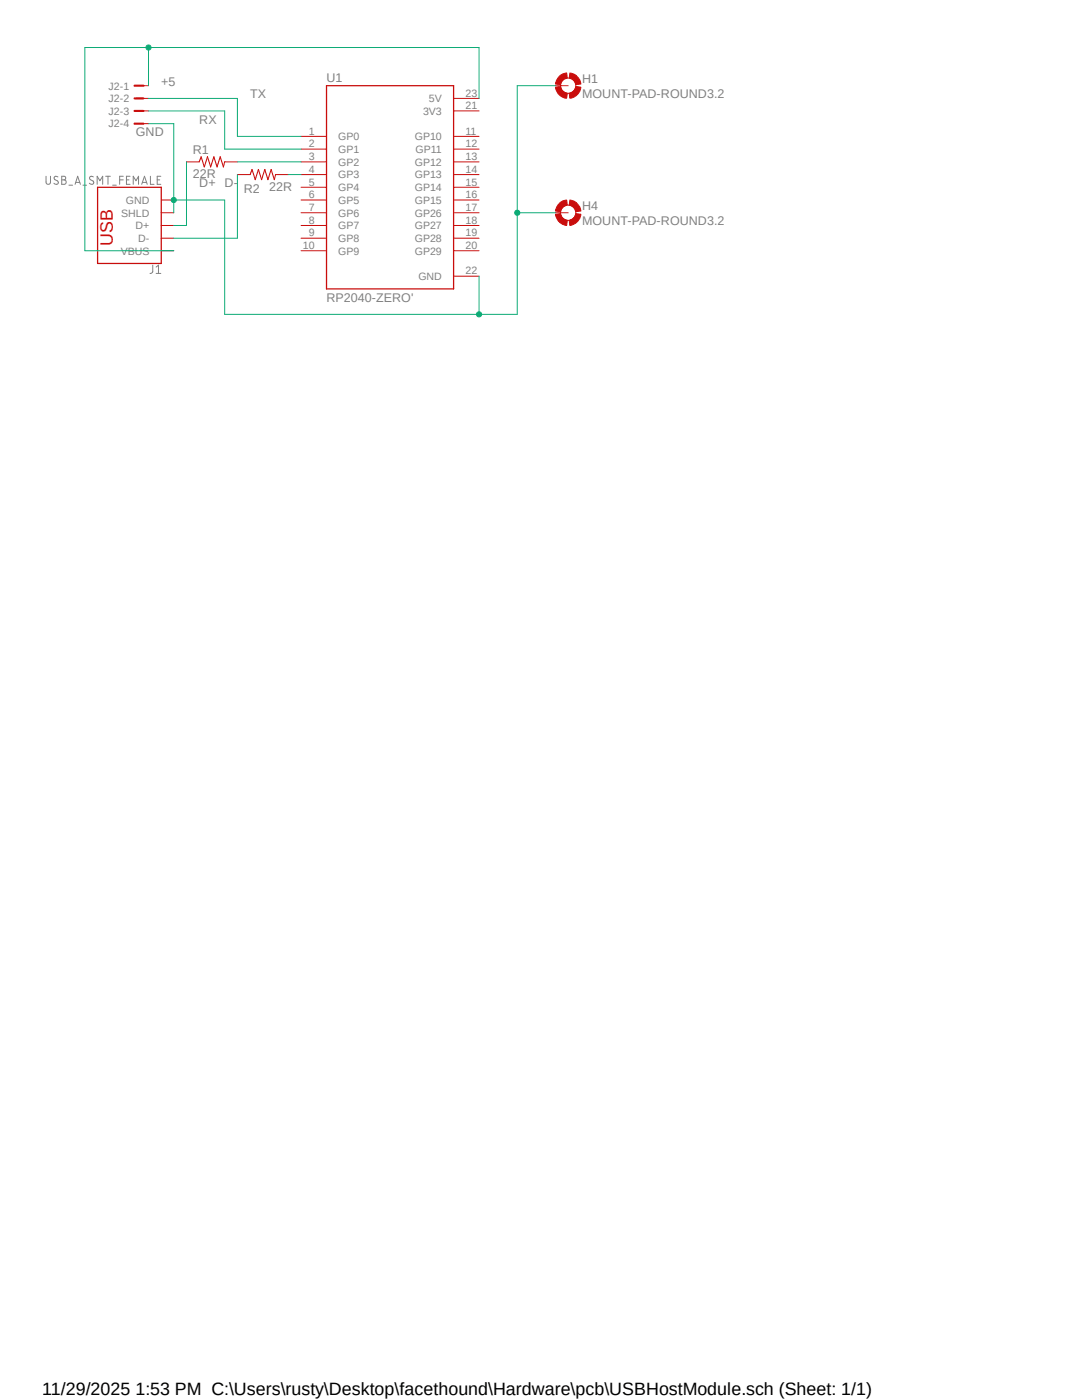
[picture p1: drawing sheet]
<?xml version="1.0" encoding="utf-8"?>
<!DOCTYPE eagle SYSTEM "eagle.dtd">
<!--
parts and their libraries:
SparkFun-Connectors: Licensing: Creative Commons ShareAlike 4.0 International - https://creativecommons.org/licenses/by-sa/4.0
-->
<eagle version="9.6.2">
<drawing>
<settings>
<setting alwaysvectorfont="no"/>
<setting verticaltext="up"/>
</settings>
<grid distance="0.1" unitdist="inch" unit="inch" style="lines" multiple="1" display="no" altdistance="0.01" altunitdist="inch" altunit="inch"/>
<schematic xreflabel="%F%N/%S.%C%R" xrefpart="/%S.%C%R">
<libraries>
<library name="RP2040-ZERO">
<symbols>
<symbol name="RP2040-ZERO">
<wire x1="12.7" y1="20.32" x2="12.7" y2="-20.32" width="0.254" layer="94"/>
<wire x1="12.7" y1="-20.32" x2="-12.7" y2="-20.32" width="0.254" layer="94"/>
<wire x1="-12.7" y1="-20.32" x2="-12.7" y2="20.32" width="0.254" layer="94"/>
<wire x1="-12.7" y1="20.32" x2="12.7" y2="20.32" width="0.254" layer="94"/>
<text x="-12.7" y="21.082" size="1.778" layer="95">&gt;NAME</text>
<text x="-12.7" y="-22.86" size="1.778" layer="96">&gt;VALUE</text>
<pin name="GP29" x="17.78" y="-12.7" length="middle" rot="R180"/>
<pin name="GP28" x="17.78" y="-10.16" length="middle" rot="R180"/>
<pin name="GP27" x="17.78" y="-7.62" length="middle" rot="R180"/>
<pin name="GP26" x="17.78" y="-5.08" length="middle" rot="R180"/>
<pin name="GP15" x="17.78" y="-2.54" length="middle" rot="R180"/>
<pin name="GP14" x="17.78" y="0" length="middle" rot="R180"/>
<pin name="GP13" x="17.78" y="2.54" length="middle" rot="R180"/>
<pin name="GP7" x="-17.78" y="-7.62" length="middle"/>
<pin name="GP6" x="-17.78" y="-5.08" length="middle"/>
<pin name="GP5" x="-17.78" y="-2.54" length="middle"/>
<pin name="GP4" x="-17.78" y="0" length="middle"/>
<pin name="3V3" x="17.78" y="15.24" length="middle" direction="pwr" rot="R180"/>
<pin name="GND" x="17.78" y="-17.78" length="middle" direction="pwr" rot="R180"/>
<pin name="5V" x="17.78" y="17.78" length="middle" direction="pwr" rot="R180"/>
<pin name="GP12" x="17.78" y="5.08" length="middle" rot="R180"/>
<pin name="GP11" x="17.78" y="7.62" length="middle" rot="R180"/>
<pin name="GP10" x="17.78" y="10.16" length="middle" rot="R180"/>
<pin name="GP9" x="-17.78" y="-12.7" length="middle"/>
<pin name="GP8" x="-17.78" y="-10.16" length="middle"/>
<pin name="GP3" x="-17.78" y="2.54" length="middle"/>
<pin name="GP2" x="-17.78" y="5.08" length="middle"/>
<pin name="GP1" x="-17.78" y="7.62" length="middle"/>
<pin name="GP0" x="-17.78" y="10.16" length="middle"/>
</symbol>
</symbols>
<devicesets>
<deviceset name="RP2040-ZERO" prefix="U">
<gates>
<gate name="G$1" symbol="RP2040-ZERO" x="0" y="0"/>
</gates>
<devices>
<device name="'" package="MODULE_RP2040-ZERO">
<connects>
<connect gate="G$1" pin="3V3" pad="21"/>
<connect gate="G$1" pin="5V" pad="23"/>
<connect gate="G$1" pin="GND" pad="22"/>
<connect gate="G$1" pin="GP0" pad="1"/>
<connect gate="G$1" pin="GP1" pad="2"/>
<connect gate="G$1" pin="GP10" pad="11"/>
<connect gate="G$1" pin="GP11" pad="12"/>
<connect gate="G$1" pin="GP12" pad="13"/>
<connect gate="G$1" pin="GP13" pad="14"/>
<connect gate="G$1" pin="GP14" pad="15"/>
<connect gate="G$1" pin="GP15" pad="16"/>
<connect gate="G$1" pin="GP2" pad="3"/>
<connect gate="G$1" pin="GP26" pad="17"/>
<connect gate="G$1" pin="GP27" pad="18"/>
<connect gate="G$1" pin="GP28" pad="19"/>
<connect gate="G$1" pin="GP29" pad="20"/>
<connect gate="G$1" pin="GP3" pad="4"/>
<connect gate="G$1" pin="GP4" pad="5"/>
<connect gate="G$1" pin="GP5" pad="6"/>
<connect gate="G$1" pin="GP6" pad="7"/>
<connect gate="G$1" pin="GP7" pad="8"/>
<connect gate="G$1" pin="GP8" pad="9"/>
<connect gate="G$1" pin="GP9" pad="10"/>
</connects>
<technologies>
<technology name="">
<attribute name="AVAILABILITY" value="Not in stock"/>
<attribute name="CHECK_PRICES" value="https://www.snapeda.com/parts/RP2040-ZERO/Waveshare+Electronics/view-part/?ref=eda"/>
<attribute name="DESCRIPTION" value="                                                      Low-Cost, High-Performance Pico-Like MCU Board Based On Raspberry Pi Microcontroller RP2040                                              "/>
<attribute name="MF" value="Waveshare Electronics"/>
<attribute name="MP" value="RP2040-ZERO"/>
<attribute name="PACKAGE" value="Package "/>
<attribute name="PRICE" value="None"/>
<attribute name="SNAPEDA_LINK" value="https://www.snapeda.com/parts/RP2040-ZERO/Waveshare+Electronics/view-part/?ref=snap"/>
</technology>
</technologies>
</device>
</devices>
</deviceset>
</devicesets>
</library>
<library name="SparkFun-Connectors">
<symbols>
<symbol name="USB">
<wire x1="7.62" y1="7.62" x2="-5.08" y2="7.62" width="0.254" layer="94"/>
<wire x1="-5.08" y1="7.62" x2="-5.08" y2="-7.62" width="0.254" layer="94"/>
<wire x1="-5.08" y1="-7.62" x2="7.62" y2="-7.62" width="0.254" layer="94"/>
<wire x1="7.62" y1="7.62" x2="7.62" y2="-7.62" width="0.254" layer="94"/>
<text x="7.112" y="-3.302" size="2.54" layer="94" rot="R90">USB</text>
<text x="-5.08" y="7.874" size="1.778" layer="95" font="vector">&gt;NAME</text>
<text x="-5.08" y="-9.906" size="1.778" layer="96" font="vector" rot="MR180" align="top-left">&gt;VALUE</text>
<pin name="D+" x="-7.62" y="0" visible="pin" length="short"/>
<pin name="D-" x="-7.62" y="2.54" visible="pin" length="short"/>
<pin name="VBUS" x="-7.62" y="5.08" visible="pin" length="short" direction="pwr"/>
<pin name="GND" x="-7.62" y="-5.08" visible="pin" length="short" direction="pwr"/>
<pin name="SHLD" x="-7.62" y="-2.54" visible="pin" length="short"/>
</symbol>
</symbols>
<devicesets>
<deviceset name="USB_A" prefix="J">
<gates>
<gate name="G$1" symbol="USB" x="2.54" y="0"/>
</gates>
<devices>
<device name="_PTH_MALE" package="USB-A-H">
<connects>
<connect gate="G$1" pin="D+" pad="D+"/>
<connect gate="G$1" pin="D-" pad="D-"/>
<connect gate="G$1" pin="GND" pad="GND"/>
<connect gate="G$1" pin="SHLD" pad="SHLD1 SHLD2"/>
<connect gate="G$1" pin="VBUS" pad="VBUS"/>
</connects>
<package3dinstances>
<package3dinstance package3d_urn="urn:adsk.eagle:package:38298/2"/>
</package3dinstances>
<technologies>
<technology name="">
<attribute name="PROD_ID" value="CONN-08367" constant="no"/>
<attribute name="SF_ID" value="PRT-00437" constant="no"/>
</technology>
</technologies>
</device>
<device name="_SMT_FEMALE_NS" package="USB-A-S-NOSILK-FEMALE">
<connects>
<connect gate="G$1" pin="D+" pad="D+"/>
<connect gate="G$1" pin="D-" pad="D-"/>
<connect gate="G$1" pin="GND" pad="GND"/>
<connect gate="G$1" pin="SHLD" pad="SHLD1 SHLD2"/>
<connect gate="G$1" pin="VBUS" pad="VBUS"/>
</connects>
<package3dinstances>
<package3dinstance package3d_urn="urn:adsk.eagle:package:38296/2"/>
</package3dinstances>
<technologies>
<technology name="">
<attribute name="PROD_ID" value="CONN-09520" constant="no"/>
<attribute name="SF_ID" value="PRT-09011" constant="no"/>
</technology>
</technologies>
</device>
<device name="_SMT_MALE" package="USB-A-SMT-MALE">
<connects>
<connect gate="G$1" pin="D+" pad="D+1"/>
<connect gate="G$1" pin="D-" pad="D-1"/>
<connect gate="G$1" pin="GND" pad="GND1"/>
<connect gate="G$1" pin="SHLD" pad="SHLD1 SHLD2"/>
<connect gate="G$1" pin="VBUS" pad="VBUS1"/>
</connects>
<package3dinstances>
<package3dinstance package3d_urn="urn:adsk.eagle:package:38305/2"/>
</package3dinstances>
<technologies>
<technology name="">
<attribute name="PROD_ID" value="CONN-11499" constant="no"/>
</technology>
</technologies>
</device>
<device name="_SMT_FEMALE" package="USB-A-S-SILK-FEMALE">
<connects>
<connect gate="G$1" pin="D+" pad="D+"/>
<connect gate="G$1" pin="D-" pad="D-"/>
<connect gate="G$1" pin="GND" pad="GND"/>
<connect gate="G$1" pin="SHLD" pad="SHLD1 SHLD2"/>
<connect gate="G$1" pin="VBUS" pad="VBUS"/>
</connects>
<package3dinstances>
<package3dinstance package3d_urn="urn:adsk.eagle:package:38297/2"/>
</package3dinstances>
<technologies>
<technology name="">
<attribute name="PROD_ID" value="CONN-09520" constant="no"/>
<attribute name="SF_ID" value="PRT-09011" constant="no"/>
</technology>
</technologies>
</device>
</devices>
</deviceset>
</devicesets>
</library>
<library name="adafruit">
<symbols>
<symbol name="R-US">
<wire x1="-2.54" y1="0" x2="-2.159" y2="1.016" width="0.2032" layer="94"/>
<wire x1="-2.159" y1="1.016" x2="-1.524" y2="-1.016" width="0.2032" layer="94"/>
<wire x1="-1.524" y1="-1.016" x2="-0.889" y2="1.016" width="0.2032" layer="94"/>
<wire x1="-0.889" y1="1.016" x2="-0.254" y2="-1.016" width="0.2032" layer="94"/>
<wire x1="-0.254" y1="-1.016" x2="0.381" y2="1.016" width="0.2032" layer="94"/>
<wire x1="0.381" y1="1.016" x2="1.016" y2="-1.016" width="0.2032" layer="94"/>
<wire x1="1.016" y1="-1.016" x2="1.651" y2="1.016" width="0.2032" layer="94"/>
<wire x1="1.651" y1="1.016" x2="2.286" y2="-1.016" width="0.2032" layer="94"/>
<wire x1="2.286" y1="-1.016" x2="2.54" y2="0" width="0.2032" layer="94"/>
<text x="-3.81" y="1.4986" size="1.778" layer="95">&gt;NAME</text>
<text x="-3.81" y="-3.302" size="1.778" layer="96">&gt;VALUE</text>
<pin name="2" x="5.08" y="0" visible="off" length="short" direction="pas" swaplevel="1" rot="R180"/>
<pin name="1" x="-5.08" y="0" visible="off" length="short" direction="pas" swaplevel="1"/>
</symbol>
</symbols>
<devicesets>
<deviceset name="R-US_" prefix="R" uservalue="yes">
<gates>
<gate name="G$1" symbol="R-US" x="0" y="0"/>
</gates>
<devices>
<device name="R0402" package="R0402">
<connects>
<connect gate="G$1" pin="1" pad="1"/>
<connect gate="G$1" pin="2" pad="2"/>
</connects>
<package3dinstances>
<package3dinstance package3d_urn="urn:adsk.eagle:package:6240564/1"/>
</package3dinstances>
<technologies>
<technology name=""/>
</technologies>
</device>
<device name="R0603" package="R0603">
<connects>
<connect gate="G$1" pin="1" pad="1"/>
<connect gate="G$1" pin="2" pad="2"/>
</connects>
<package3dinstances>
<package3dinstance package3d_urn="urn:adsk.eagle:package:6240565/1"/>
</package3dinstances>
<technologies>
<technology name=""/>
</technologies>
</device>
<device name="R0805" package="R0805">
<connects>
<connect gate="G$1" pin="1" pad="1"/>
<connect gate="G$1" pin="2" pad="2"/>
</connects>
<package3dinstances>
<package3dinstance package3d_urn="urn:adsk.eagle:package:6240566/1"/>
</package3dinstances>
<technologies>
<technology name=""/>
</technologies>
</device>
<device name="R0805W" package="R0805W">
<connects>
<connect gate="G$1" pin="1" pad="1"/>
<connect gate="G$1" pin="2" pad="2"/>
</connects>
<package3dinstances>
<package3dinstance package3d_urn="urn:adsk.eagle:package:6240567/1"/>
</package3dinstances>
<technologies>
<technology name=""/>
</technologies>
</device>
<device name="R1005" package="R1005">
<connects>
<connect gate="G$1" pin="1" pad="1"/>
<connect gate="G$1" pin="2" pad="2"/>
</connects>
<package3dinstances>
<package3dinstance package3d_urn="urn:adsk.eagle:package:6240568/1"/>
</package3dinstances>
<technologies>
<technology name=""/>
</technologies>
</device>
<device name="R1206" package="R1206">
<connects>
<connect gate="G$1" pin="1" pad="1"/>
<connect gate="G$1" pin="2" pad="2"/>
</connects>
<package3dinstances>
<package3dinstance package3d_urn="urn:adsk.eagle:package:6240569/1"/>
</package3dinstances>
<technologies>
<technology name=""/>
</technologies>
</device>
<device name="R1206W" package="R1206W">
<connects>
<connect gate="G$1" pin="1" pad="1"/>
<connect gate="G$1" pin="2" pad="2"/>
</connects>
<package3dinstances>
<package3dinstance package3d_urn="urn:adsk.eagle:package:6240570/1"/>
</package3dinstances>
<technologies>
<technology name=""/>
</technologies>
</device>
<device name="R1210" package="R1210">
<connects>
<connect gate="G$1" pin="1" pad="1"/>
<connect gate="G$1" pin="2" pad="2"/>
</connects>
<package3dinstances>
<package3dinstance package3d_urn="urn:adsk.eagle:package:6240571/1"/>
</package3dinstances>
<technologies>
<technology name=""/>
</technologies>
</device>
<device name="R1210W" package="R1210W">
<connects>
<connect gate="G$1" pin="1" pad="1"/>
<connect gate="G$1" pin="2" pad="2"/>
</connects>
<package3dinstances>
<package3dinstance package3d_urn="urn:adsk.eagle:package:6240572/1"/>
</package3dinstances>
<technologies>
<technology name=""/>
</technologies>
</device>
<device name="R2010" package="R2010">
<connects>
<connect gate="G$1" pin="1" pad="1"/>
<connect gate="G$1" pin="2" pad="2"/>
</connects>
<package3dinstances>
<package3dinstance package3d_urn="urn:adsk.eagle:package:6240573/1"/>
</package3dinstances>
<technologies>
<technology name=""/>
</technologies>
</device>
<device name="R2010W" package="R2010W">
<connects>
<connect gate="G$1" pin="1" pad="1"/>
<connect gate="G$1" pin="2" pad="2"/>
</connects>
<package3dinstances>
<package3dinstance package3d_urn="urn:adsk.eagle:package:6240574/1"/>
</package3dinstances>
<technologies>
<technology name=""/>
</technologies>
</device>
<device name="R2012" package="R2012">
<connects>
<connect gate="G$1" pin="1" pad="1"/>
<connect gate="G$1" pin="2" pad="2"/>
</connects>
<package3dinstances>
<package3dinstance package3d_urn="urn:adsk.eagle:package:6240575/1"/>
</package3dinstances>
<technologies>
<technology name=""/>
</technologies>
</device>
<device name="R2012W" package="R2012W">
<connects>
<connect gate="G$1" pin="1" pad="1"/>
<connect gate="G$1" pin="2" pad="2"/>
</connects>
<package3dinstances>
<package3dinstance package3d_urn="urn:adsk.eagle:package:6240576/1"/>
</package3dinstances>
<technologies>
<technology name=""/>
</technologies>
</device>
<device name="R2512" package="R2512">
<connects>
<connect gate="G$1" pin="1" pad="1"/>
<connect gate="G$1" pin="2" pad="2"/>
</connects>
<package3dinstances>
<package3dinstance package3d_urn="urn:adsk.eagle:package:6240577/1"/>
</package3dinstances>
<technologies>
<technology name=""/>
</technologies>
</device>
<device name="R2512W" package="R2512W">
<connects>
<connect gate="G$1" pin="1" pad="1"/>
<connect gate="G$1" pin="2" pad="2"/>
</connects>
<package3dinstances>
<package3dinstance package3d_urn="urn:adsk.eagle:package:6240578/1"/>
</package3dinstances>
<technologies>
<technology name=""/>
</technologies>
</device>
<device name="R3216" package="R3216">
<connects>
<connect gate="G$1" pin="1" pad="1"/>
<connect gate="G$1" pin="2" pad="2"/>
</connects>
<package3dinstances>
<package3dinstance package3d_urn="urn:adsk.eagle:package:6240579/1"/>
</package3dinstances>
<technologies>
<technology name=""/>
</technologies>
</device>
<device name="R3216W" package="R3216W">
<connects>
<connect gate="G$1" pin="1" pad="1"/>
<connect gate="G$1" pin="2" pad="2"/>
</connects>
<package3dinstances>
<package3dinstance package3d_urn="urn:adsk.eagle:package:6240580/1"/>
</package3dinstances>
<technologies>
<technology name=""/>
</technologies>
</device>
<device name="R3225" package="R3225">
<connects>
<connect gate="G$1" pin="1" pad="1"/>
<connect gate="G$1" pin="2" pad="2"/>
</connects>
<package3dinstances>
<package3dinstance package3d_urn="urn:adsk.eagle:package:6240581/1"/>
</package3dinstances>
<technologies>
<technology name=""/>
</technologies>
</device>
<device name="R3225W" package="R3225W">
<connects>
<connect gate="G$1" pin="1" pad="1"/>
<connect gate="G$1" pin="2" pad="2"/>
</connects>
<package3dinstances>
<package3dinstance package3d_urn="urn:adsk.eagle:package:6240582/1"/>
</package3dinstances>
<technologies>
<technology name=""/>
</technologies>
</device>
<device name="R5025" package="R5025">
<connects>
<connect gate="G$1" pin="1" pad="1"/>
<connect gate="G$1" pin="2" pad="2"/>
</connects>
<package3dinstances>
<package3dinstance package3d_urn="urn:adsk.eagle:package:6240583/1"/>
</package3dinstances>
<technologies>
<technology name=""/>
</technologies>
</device>
<device name="R5025W" package="R5025W">
<connects>
<connect gate="G$1" pin="1" pad="1"/>
<connect gate="G$1" pin="2" pad="2"/>
</connects>
<package3dinstances>
<package3dinstance package3d_urn="urn:adsk.eagle:package:6240584/1"/>
</package3dinstances>
<technologies>
<technology name=""/>
</technologies>
</device>
<device name="R6332" package="R6332">
<connects>
<connect gate="G$1" pin="1" pad="1"/>
<connect gate="G$1" pin="2" pad="2"/>
</connects>
<package3dinstances>
<package3dinstance package3d_urn="urn:adsk.eagle:package:6240585/1"/>
</package3dinstances>
<technologies>
<technology name=""/>
</technologies>
</device>
<device name="R6332W" package="R6332W">
<connects>
<connect gate="G$1" pin="1" pad="1"/>
<connect gate="G$1" pin="2" pad="2"/>
</connects>
<package3dinstances>
<package3dinstance package3d_urn="urn:adsk.eagle:package:6240586/1"/>
</package3dinstances>
<technologies>
<technology name=""/>
</technologies>
</device>
<device name="M0805" package="M0805">
<connects>
<connect gate="G$1" pin="1" pad="1"/>
<connect gate="G$1" pin="2" pad="2"/>
</connects>
<package3dinstances>
<package3dinstance package3d_urn="urn:adsk.eagle:package:6240587/1"/>
</package3dinstances>
<technologies>
<technology name=""/>
</technologies>
</device>
<device name="M1206" package="M1206">
<connects>
<connect gate="G$1" pin="1" pad="1"/>
<connect gate="G$1" pin="2" pad="2"/>
</connects>
<package3dinstances>
<package3dinstance package3d_urn="urn:adsk.eagle:package:6240588/1"/>
</package3dinstances>
<technologies>
<technology name=""/>
</technologies>
</device>
<device name="M1406" package="M1406">
<connects>
<connect gate="G$1" pin="1" pad="1"/>
<connect gate="G$1" pin="2" pad="2"/>
</connects>
<package3dinstances>
<package3dinstance package3d_urn="urn:adsk.eagle:package:6240589/1"/>
</package3dinstances>
<technologies>
<technology name=""/>
</technologies>
</device>
<device name="M2012" package="M2012">
<connects>
<connect gate="G$1" pin="1" pad="1"/>
<connect gate="G$1" pin="2" pad="2"/>
</connects>
<package3dinstances>
<package3dinstance package3d_urn="urn:adsk.eagle:package:6240590/1"/>
</package3dinstances>
<technologies>
<technology name=""/>
</technologies>
</device>
<device name="M2309" package="M2309">
<connects>
<connect gate="G$1" pin="1" pad="1"/>
<connect gate="G$1" pin="2" pad="2"/>
</connects>
<package3dinstances>
<package3dinstance package3d_urn="urn:adsk.eagle:package:6240591/1"/>
</package3dinstances>
<technologies>
<technology name=""/>
</technologies>
</device>
<device name="M3216" package="M3216">
<connects>
<connect gate="G$1" pin="1" pad="1"/>
<connect gate="G$1" pin="2" pad="2"/>
</connects>
<package3dinstances>
<package3dinstance package3d_urn="urn:adsk.eagle:package:6240592/1"/>
</package3dinstances>
<technologies>
<technology name=""/>
</technologies>
</device>
<device name="M3516" package="M3516">
<connects>
<connect gate="G$1" pin="1" pad="1"/>
<connect gate="G$1" pin="2" pad="2"/>
</connects>
<package3dinstances>
<package3dinstance package3d_urn="urn:adsk.eagle:package:6240593/1"/>
</package3dinstances>
<technologies>
<technology name=""/>
</technologies>
</device>
<device name="M5923" package="M5923">
<connects>
<connect gate="G$1" pin="1" pad="1"/>
<connect gate="G$1" pin="2" pad="2"/>
</connects>
<package3dinstances>
<package3dinstance package3d_urn="urn:adsk.eagle:package:6240594/1"/>
</package3dinstances>
<technologies>
<technology name=""/>
</technologies>
</device>
<device name="0204/5" package="0204/5">
<connects>
<connect gate="G$1" pin="1" pad="1"/>
<connect gate="G$1" pin="2" pad="2"/>
</connects>
<package3dinstances>
<package3dinstance package3d_urn="urn:adsk.eagle:package:6240595/1"/>
</package3dinstances>
<technologies>
<technology name=""/>
</technologies>
</device>
<device name="0204/7" package="0204/7">
<connects>
<connect gate="G$1" pin="1" pad="1"/>
<connect gate="G$1" pin="2" pad="2"/>
</connects>
<package3dinstances>
<package3dinstance package3d_urn="urn:adsk.eagle:package:6240596/1"/>
</package3dinstances>
<technologies>
<technology name=""/>
</technologies>
</device>
<device name="0207/10" package="0207/10">
<connects>
<connect gate="G$1" pin="1" pad="1"/>
<connect gate="G$1" pin="2" pad="2"/>
</connects>
<package3dinstances>
<package3dinstance package3d_urn="urn:adsk.eagle:package:6240597/1"/>
</package3dinstances>
<technologies>
<technology name=""/>
</technologies>
</device>
<device name="0207/12" package="0207/12">
<connects>
<connect gate="G$1" pin="1" pad="1"/>
<connect gate="G$1" pin="2" pad="2"/>
</connects>
<package3dinstances>
<package3dinstance package3d_urn="urn:adsk.eagle:package:6240598/1"/>
</package3dinstances>
<technologies>
<technology name=""/>
</technologies>
</device>
<device name="0207/15" package="0207/15">
<connects>
<connect gate="G$1" pin="1" pad="1"/>
<connect gate="G$1" pin="2" pad="2"/>
</connects>
<package3dinstances>
<package3dinstance package3d_urn="urn:adsk.eagle:package:6240599/1"/>
</package3dinstances>
<technologies>
<technology name=""/>
</technologies>
</device>
<device name="0207/2V" package="0207/2V">
<connects>
<connect gate="G$1" pin="1" pad="1"/>
<connect gate="G$1" pin="2" pad="2"/>
</connects>
<package3dinstances>
<package3dinstance package3d_urn="urn:adsk.eagle:package:6240600/1"/>
</package3dinstances>
<technologies>
<technology name=""/>
</technologies>
</device>
<device name="0207/5V" package="0207/5V">
<connects>
<connect gate="G$1" pin="1" pad="1"/>
<connect gate="G$1" pin="2" pad="2"/>
</connects>
<package3dinstances>
<package3dinstance package3d_urn="urn:adsk.eagle:package:6240601/1"/>
</package3dinstances>
<technologies>
<technology name=""/>
</technologies>
</device>
<device name="0207/7" package="0207/7">
<connects>
<connect gate="G$1" pin="1" pad="1"/>
<connect gate="G$1" pin="2" pad="2"/>
</connects>
<package3dinstances>
<package3dinstance package3d_urn="urn:adsk.eagle:package:6240602/1"/>
</package3dinstances>
<technologies>
<technology name=""/>
</technologies>
</device>
<device name="0309/10" package="0309/10">
<connects>
<connect gate="G$1" pin="1" pad="1"/>
<connect gate="G$1" pin="2" pad="2"/>
</connects>
<package3dinstances>
<package3dinstance package3d_urn="urn:adsk.eagle:package:6240603/1"/>
</package3dinstances>
<technologies>
<technology name=""/>
</technologies>
</device>
<device name="0309/12" package="0309/12">
<connects>
<connect gate="G$1" pin="1" pad="1"/>
<connect gate="G$1" pin="2" pad="2"/>
</connects>
<package3dinstances>
<package3dinstance package3d_urn="urn:adsk.eagle:package:6240604/1"/>
</package3dinstances>
<technologies>
<technology name=""/>
</technologies>
</device>
<device name="0411/12" package="0411/12">
<connects>
<connect gate="G$1" pin="1" pad="1"/>
<connect gate="G$1" pin="2" pad="2"/>
</connects>
<package3dinstances>
<package3dinstance package3d_urn="urn:adsk.eagle:package:6240605/1"/>
</package3dinstances>
<technologies>
<technology name=""/>
</technologies>
</device>
<device name="0411/15" package="0411/15">
<connects>
<connect gate="G$1" pin="1" pad="1"/>
<connect gate="G$1" pin="2" pad="2"/>
</connects>
<package3dinstances>
<package3dinstance package3d_urn="urn:adsk.eagle:package:6240606/1"/>
</package3dinstances>
<technologies>
<technology name=""/>
</technologies>
</device>
<device name="0411/3V" package="0411V">
<connects>
<connect gate="G$1" pin="1" pad="1"/>
<connect gate="G$1" pin="2" pad="2"/>
</connects>
<package3dinstances>
<package3dinstance package3d_urn="urn:adsk.eagle:package:6240607/1"/>
</package3dinstances>
<technologies>
<technology name=""/>
</technologies>
</device>
<device name="0414/15" package="0414/15">
<connects>
<connect gate="G$1" pin="1" pad="1"/>
<connect gate="G$1" pin="2" pad="2"/>
</connects>
<package3dinstances>
<package3dinstance package3d_urn="urn:adsk.eagle:package:6240608/1"/>
</package3dinstances>
<technologies>
<technology name=""/>
</technologies>
</device>
<device name="0414/5V" package="0414V">
<connects>
<connect gate="G$1" pin="1" pad="1"/>
<connect gate="G$1" pin="2" pad="2"/>
</connects>
<package3dinstances>
<package3dinstance package3d_urn="urn:adsk.eagle:package:6240609/1"/>
</package3dinstances>
<technologies>
<technology name=""/>
</technologies>
</device>
<device name="0617/17" package="0617/17">
<connects>
<connect gate="G$1" pin="1" pad="1"/>
<connect gate="G$1" pin="2" pad="2"/>
</connects>
<package3dinstances>
<package3dinstance package3d_urn="urn:adsk.eagle:package:6240610/1"/>
</package3dinstances>
<technologies>
<technology name=""/>
</technologies>
</device>
<device name="0617/22" package="0617/22">
<connects>
<connect gate="G$1" pin="1" pad="1"/>
<connect gate="G$1" pin="2" pad="2"/>
</connects>
<package3dinstances>
<package3dinstance package3d_urn="urn:adsk.eagle:package:6240611/1"/>
</package3dinstances>
<technologies>
<technology name=""/>
</technologies>
</device>
<device name="0617/5V" package="0617V">
<connects>
<connect gate="G$1" pin="1" pad="1"/>
<connect gate="G$1" pin="2" pad="2"/>
</connects>
<package3dinstances>
<package3dinstance package3d_urn="urn:adsk.eagle:package:6240612/1"/>
</package3dinstances>
<technologies>
<technology name=""/>
</technologies>
</device>
<device name="0922/22" package="0922/22">
<connects>
<connect gate="G$1" pin="1" pad="1"/>
<connect gate="G$1" pin="2" pad="2"/>
</connects>
<package3dinstances>
<package3dinstance package3d_urn="urn:adsk.eagle:package:6240613/1"/>
</package3dinstances>
<technologies>
<technology name=""/>
</technologies>
</device>
<device name="0613/5V" package="P0613V">
<connects>
<connect gate="G$1" pin="1" pad="1"/>
<connect gate="G$1" pin="2" pad="2"/>
</connects>
<package3dinstances>
<package3dinstance package3d_urn="urn:adsk.eagle:package:6240614/1"/>
</package3dinstances>
<technologies>
<technology name=""/>
</technologies>
</device>
<device name="0613/15" package="P0613/15">
<connects>
<connect gate="G$1" pin="1" pad="1"/>
<connect gate="G$1" pin="2" pad="2"/>
</connects>
<package3dinstances>
<package3dinstance package3d_urn="urn:adsk.eagle:package:6240615/1"/>
</package3dinstances>
<technologies>
<technology name=""/>
</technologies>
</device>
<device name="0817/22" package="P0817/22">
<connects>
<connect gate="G$1" pin="1" pad="1"/>
<connect gate="G$1" pin="2" pad="2"/>
</connects>
<package3dinstances>
<package3dinstance package3d_urn="urn:adsk.eagle:package:6240616/1"/>
</package3dinstances>
<technologies>
<technology name=""/>
</technologies>
</device>
<device name="0817/7V" package="P0817V">
<connects>
<connect gate="G$1" pin="1" pad="1"/>
<connect gate="G$1" pin="2" pad="2"/>
</connects>
<package3dinstances>
<package3dinstance package3d_urn="urn:adsk.eagle:package:6240617/1"/>
</package3dinstances>
<technologies>
<technology name=""/>
</technologies>
</device>
<device name="V234/12" package="V234/12">
<connects>
<connect gate="G$1" pin="1" pad="1"/>
<connect gate="G$1" pin="2" pad="2"/>
</connects>
<package3dinstances>
<package3dinstance package3d_urn="urn:adsk.eagle:package:6240618/1"/>
</package3dinstances>
<technologies>
<technology name=""/>
</technologies>
</device>
<device name="V235/17" package="V235/17">
<connects>
<connect gate="G$1" pin="1" pad="1"/>
<connect gate="G$1" pin="2" pad="2"/>
</connects>
<package3dinstances>
<package3dinstance package3d_urn="urn:adsk.eagle:package:6240619/1"/>
</package3dinstances>
<technologies>
<technology name=""/>
</technologies>
</device>
<device name="V526-0" package="V526-0">
<connects>
<connect gate="G$1" pin="1" pad="1"/>
<connect gate="G$1" pin="2" pad="2"/>
</connects>
<package3dinstances>
<package3dinstance package3d_urn="urn:adsk.eagle:package:6240620/1"/>
</package3dinstances>
<technologies>
<technology name=""/>
</technologies>
</device>
<device name="MELF0102AX" package="MINI_MELF-0102AX">
<connects>
<connect gate="G$1" pin="1" pad="1"/>
<connect gate="G$1" pin="2" pad="2"/>
</connects>
<package3dinstances>
<package3dinstance package3d_urn="urn:adsk.eagle:package:6240621/1"/>
</package3dinstances>
<technologies>
<technology name=""/>
</technologies>
</device>
<device name="0922V" package="0922V">
<connects>
<connect gate="G$1" pin="1" pad="1"/>
<connect gate="G$1" pin="2" pad="2"/>
</connects>
<package3dinstances>
<package3dinstance package3d_urn="urn:adsk.eagle:package:6240622/1"/>
</package3dinstances>
<technologies>
<technology name=""/>
</technologies>
</device>
<device name="MELF0102R" package="MINI_MELF-0102R">
<connects>
<connect gate="G$1" pin="1" pad="1"/>
<connect gate="G$1" pin="2" pad="2"/>
</connects>
<package3dinstances>
<package3dinstance package3d_urn="urn:adsk.eagle:package:6240623/1"/>
</package3dinstances>
<technologies>
<technology name=""/>
</technologies>
</device>
<device name="MELF0102W" package="MINI_MELF-0102W">
<connects>
<connect gate="G$1" pin="1" pad="1"/>
<connect gate="G$1" pin="2" pad="2"/>
</connects>
<package3dinstances>
<package3dinstance package3d_urn="urn:adsk.eagle:package:6240624/1"/>
</package3dinstances>
<technologies>
<technology name=""/>
</technologies>
</device>
<device name="MELF0204R" package="MINI_MELF-0204R">
<connects>
<connect gate="G$1" pin="1" pad="1"/>
<connect gate="G$1" pin="2" pad="2"/>
</connects>
<package3dinstances>
<package3dinstance package3d_urn="urn:adsk.eagle:package:6240625/1"/>
</package3dinstances>
<technologies>
<technology name=""/>
</technologies>
</device>
<device name="MELF0204W" package="MINI_MELF-0204W">
<connects>
<connect gate="G$1" pin="1" pad="1"/>
<connect gate="G$1" pin="2" pad="2"/>
</connects>
<package3dinstances>
<package3dinstance package3d_urn="urn:adsk.eagle:package:6240626/1"/>
</package3dinstances>
<technologies>
<technology name=""/>
</technologies>
</device>
<device name="MELF0207R" package="MINI_MELF-0207R">
<connects>
<connect gate="G$1" pin="1" pad="1"/>
<connect gate="G$1" pin="2" pad="2"/>
</connects>
<package3dinstances>
<package3dinstance package3d_urn="urn:adsk.eagle:package:6240627/1"/>
</package3dinstances>
<technologies>
<technology name=""/>
</technologies>
</device>
<device name="MELF0207W" package="MINI_MELF-0207W">
<connects>
<connect gate="G$1" pin="1" pad="1"/>
<connect gate="G$1" pin="2" pad="2"/>
</connects>
<package3dinstances>
<package3dinstance package3d_urn="urn:adsk.eagle:package:6240628/1"/>
</package3dinstances>
<technologies>
<technology name=""/>
</technologies>
</device>
<device name="RDH/15" package="RDH/15">
<connects>
<connect gate="G$1" pin="1" pad="1"/>
<connect gate="G$1" pin="2" pad="2"/>
</connects>
<package3dinstances>
<package3dinstance package3d_urn="urn:adsk.eagle:package:6240629/1"/>
</package3dinstances>
<technologies>
<technology name=""/>
</technologies>
</device>
<device name="0204/2V" package="0204V">
<connects>
<connect gate="G$1" pin="1" pad="1"/>
<connect gate="G$1" pin="2" pad="2"/>
</connects>
<package3dinstances>
<package3dinstance package3d_urn="urn:adsk.eagle:package:6240630/1"/>
</package3dinstances>
<technologies>
<technology name=""/>
</technologies>
</device>
<device name="0309/V" package="0309V">
<connects>
<connect gate="G$1" pin="1" pad="1"/>
<connect gate="G$1" pin="2" pad="2"/>
</connects>
<package3dinstances>
<package3dinstance package3d_urn="urn:adsk.eagle:package:6240631/1"/>
</package3dinstances>
<technologies>
<technology name=""/>
</technologies>
</device>
<device name="FLIPFLOP" package="0805-THM">
<connects>
<connect gate="G$1" pin="1" pad="1"/>
<connect gate="G$1" pin="2" pad="2"/>
</connects>
<package3dinstances>
<package3dinstance package3d_urn="urn:adsk.eagle:package:6240726/1"/>
</package3dinstances>
<technologies>
<technology name=""/>
</technologies>
</device>
<device name="FLIPFLOP7" package="0805-THM-7">
<connects>
<connect gate="G$1" pin="1" pad="1"/>
<connect gate="G$1" pin="2" pad="2"/>
</connects>
<package3dinstances>
<package3dinstance package3d_urn="urn:adsk.eagle:package:6240889/1"/>
</package3dinstances>
<technologies>
<technology name=""/>
</technologies>
</device>
<device name="0207/9" package="0207/9">
<connects>
<connect gate="G$1" pin="1" pad="1"/>
<connect gate="G$1" pin="2" pad="2"/>
</connects>
<package3dinstances>
<package3dinstance package3d_urn="urn:adsk.eagle:package:6240935/1"/>
</package3dinstances>
<technologies>
<technology name=""/>
</technologies>
</device>
</devices>
</deviceset>
</devicesets>
</library>
<library name="con-JST-PH">
<symbols>
<symbol name="PM-N">
<wire x1="0.254" y1="0" x2="-1.524" y2="0" width="0.4064" layer="94"/>
<text x="1.27" y="0" size="1.524" layer="95" align="center-left">&gt;NAME</text>
<pin name="1" x="-2.54" y="0" visible="off" length="short" direction="pas" swaplevel="1"/>
</symbol>
</symbols>
<devicesets>
<deviceset name="JST-PH-4" prefix="J">
<gates>
<gate name="-1" symbol="PM-N" x="0" y="5.08" addlevel="always" swaplevel="1"/>
<gate name="-2" symbol="PM-N" x="0" y="2.54" addlevel="always" swaplevel="1"/>
<gate name="-3" symbol="PM-N" x="0" y="0" addlevel="always" swaplevel="1"/>
<gate name="-4" symbol="PM-N" x="0" y="-2.54" addlevel="always" swaplevel="1"/>
</gates>
<devices>
<device name="_TH-V" package="B4B-PH-K-S">
<connects>
<connect gate="-1" pin="1" pad="1"/>
<connect gate="-2" pin="1" pad="2"/>
<connect gate="-3" pin="1" pad="3"/>
<connect gate="-4" pin="1" pad="4"/>
</connects>
<technologies>
<technology name="">
<attribute name="MF" value="JST"/>
<attribute name="MPN" value="B4B-PH-K-S"/>
</technology>
</technologies>
</device>
<device name="_TH-RA" package="S4B-PH-KL">
<connects>
<connect gate="-1" pin="1" pad="1"/>
<connect gate="-2" pin="1" pad="2"/>
<connect gate="-3" pin="1" pad="3"/>
<connect gate="-4" pin="1" pad="4"/>
</connects>
<technologies>
<technology name="">
<attribute name="MF" value="JST"/>
<attribute name="MPN" value="S4B-PH-KL"/>
</technology>
</technologies>
</device>
</devices>
</deviceset>
</devicesets>
</library>
<library name="holes">
<symbols>
<symbol name="MOUNT-PAD">
<wire x1="0.254" y1="2.032" x2="2.032" y2="0.254" width="1.016" layer="94" curve="-75.749967" cap="flat"/>
<wire x1="-2.032" y1="0.254" x2="-0.254" y2="2.032" width="1.016" layer="94" curve="-75.749967" cap="flat"/>
<wire x1="-2.032" y1="-0.254" x2="-0.254" y2="-2.032" width="1.016" layer="94" curve="75.749967" cap="flat"/>
<wire x1="0.254" y1="-2.032" x2="2.032" y2="-0.254" width="1.016" layer="94" curve="75.749967" cap="flat"/>
<circle x="0" y="0" radius="1.524" width="0.0508" layer="94"/>
<text x="2.794" y="0.5842" size="1.778" layer="95">&gt;NAME</text>
<text x="2.794" y="-2.4638" size="1.778" layer="96">&gt;VALUE</text>
<pin name="MOUNT" x="-2.54" y="0" visible="off" length="short" direction="pas"/>
</symbol>
</symbols>
<devicesets>
<deviceset name="MOUNT-PAD-ROUND" prefix="H">
<gates>
<gate name="G$1" symbol="MOUNT-PAD" x="0" y="0"/>
</gates>
<devices>
<device name="2.8" package="2,8-PAD">
<connects>
<connect gate="G$1" pin="MOUNT" pad="B2,8"/>
</connects>
<package3dinstances>
<package3dinstance package3d_urn="urn:adsk.eagle:package:14281/1"/>
</package3dinstances>
<technologies>
<technology name="">
<attribute name="POPULARITY" value="6" constant="no"/>
</technology>
</technologies>
</device>
<device name="3.0" package="3,0-PAD">
<connects>
<connect gate="G$1" pin="MOUNT" pad="B3,0"/>
</connects>
<package3dinstances>
<package3dinstance package3d_urn="urn:adsk.eagle:package:14280/1"/>
</package3dinstances>
<technologies>
<technology name="">
<attribute name="POPULARITY" value="17" constant="no"/>
</technology>
</technologies>
</device>
<device name="3.2" package="3,2-PAD">
<connects>
<connect gate="G$1" pin="MOUNT" pad="B3,2"/>
</connects>
<package3dinstances>
<package3dinstance package3d_urn="urn:adsk.eagle:package:14282/1"/>
</package3dinstances>
<technologies>
<technology name="">
<attribute name="POPULARITY" value="4" constant="no"/>
</technology>
</technologies>
</device>
<device name="3.3" package="3,3-PAD">
<connects>
<connect gate="G$1" pin="MOUNT" pad="B3,3"/>
</connects>
<package3dinstances>
<package3dinstance package3d_urn="urn:adsk.eagle:package:14283/1"/>
</package3dinstances>
<technologies>
<technology name="">
<attribute name="POPULARITY" value="1" constant="no"/>
</technology>
</technologies>
</device>
<device name="3.6" package="3,6-PAD">
<connects>
<connect gate="G$1" pin="MOUNT" pad="B3,6"/>
</connects>
<package3dinstances>
<package3dinstance package3d_urn="urn:adsk.eagle:package:14284/1"/>
</package3dinstances>
<technologies>
<technology name="">
<attribute name="POPULARITY" value="0" constant="no"/>
</technology>
</technologies>
</device>
<device name="4.1" package="4,1-PAD">
<connects>
<connect gate="G$1" pin="MOUNT" pad="B4,1"/>
</connects>
<package3dinstances>
<package3dinstance package3d_urn="urn:adsk.eagle:package:14285/1"/>
</package3dinstances>
<technologies>
<technology name="">
<attribute name="POPULARITY" value="0" constant="no"/>
</technology>
</technologies>
</device>
<device name="4.3" package="4,3-PAD">
<connects>
<connect gate="G$1" pin="MOUNT" pad="B4,3"/>
</connects>
<package3dinstances>
<package3dinstance package3d_urn="urn:adsk.eagle:package:14286/1"/>
</package3dinstances>
<technologies>
<technology name="">
<attribute name="POPULARITY" value="0" constant="no"/>
</technology>
</technologies>
</device>
<device name="4.5" package="4,5-PAD">
<connects>
<connect gate="G$1" pin="MOUNT" pad="B4,5"/>
</connects>
<package3dinstances>
<package3dinstance package3d_urn="urn:adsk.eagle:package:14287/1"/>
</package3dinstances>
<technologies>
<technology name="">
<attribute name="POPULARITY" value="0" constant="no"/>
</technology>
</technologies>
</device>
<device name="5.0" package="5,0-PAD">
<connects>
<connect gate="G$1" pin="MOUNT" pad="B5"/>
</connects>
<package3dinstances>
<package3dinstance package3d_urn="urn:adsk.eagle:package:14288/1"/>
</package3dinstances>
<technologies>
<technology name="">
<attribute name="POPULARITY" value="0" constant="no"/>
</technology>
</technologies>
</device>
<device name="5.5" package="5,5-PAD">
<connects>
<connect gate="G$1" pin="MOUNT" pad="B5,5"/>
</connects>
<package3dinstances>
<package3dinstance package3d_urn="urn:adsk.eagle:package:14291/1"/>
</package3dinstances>
<technologies>
<technology name="">
<attribute name="POPULARITY" value="0" constant="no"/>
</technology>
</technologies>
</device>
</devices>
</deviceset>
</devicesets>
</library>
</libraries>
<attributes>
</attributes>
<variantdefs>
</variantdefs>
<classes>
<class number="0" name="default" width="0" drill="0">
</class>
</classes>
<parts>
<part name="U1" library="RP2040-ZERO" deviceset="RP2040-ZERO" device="'"/>
<part name="J1" library="SparkFun-Connectors" deviceset="USB_A" device="_SMT_FEMALE" package3d_urn="urn:adsk.eagle:package:38297/2"/>
<part name="R1" library="adafruit" deviceset="R-US_" device="R1206" package3d_urn="urn:adsk.eagle:package:6240569/1" value="22R"/>
<part name="R2" library="adafruit" deviceset="R-US_" device="R1206" package3d_urn="urn:adsk.eagle:package:6240569/1" value="22R"/>
<part name="J2" library="con-JST-PH" deviceset="JST-PH-4" device="_TH-RA"/>
<part name="H1" library="holes" deviceset="MOUNT-PAD-ROUND" device="3.2" package3d_urn="urn:adsk.eagle:package:14282/1"/>
<part name="H4" library="holes" deviceset="MOUNT-PAD-ROUND" device="3.2" package3d_urn="urn:adsk.eagle:package:14282/1"/>
</parts>
<sheets>
<sheet>
<plain>
</plain>
<instances>
<instance part="U1" gate="G$1" x="71.12" y="53.34" smashed="yes">
<attribute name="NAME" x="58.42" y="74.422" size="1.778" layer="95"/>
<attribute name="VALUE" x="58.42" y="30.48" size="1.778" layer="96"/>
</instance>
<instance part="J1" gate="G$1" x="20.32" y="45.72" smashed="yes" rot="R180">
<attribute name="NAME" x="25.4" y="37.846" size="1.778" layer="95" font="vector" rot="R180"/>
<attribute name="VALUE" x="25.4" y="55.626" size="1.778" layer="96" font="vector" rot="MR0" align="top-left"/>
</instance>
<instance part="R1" gate="G$1" x="35.56" y="58.42" smashed="yes">
<attribute name="NAME" x="31.75" y="59.9186" size="1.778" layer="95"/>
<attribute name="VALUE" x="31.75" y="55.118" size="1.778" layer="96"/>
</instance>
<instance part="R2" gate="G$1" x="45.72" y="55.88" smashed="yes">
<attribute name="NAME" x="41.91" y="52.2986" size="1.778" layer="95"/>
<attribute name="VALUE" x="46.99" y="52.578" size="1.778" layer="96"/>
</instance>
<instance part="J2" gate="-1" x="20.32" y="73.66" smashed="yes" rot="MR0">
<attribute name="NAME" x="19.05" y="73.66" size="1.524" layer="95" rot="MR0" align="center-left"/>
</instance>
<instance part="J2" gate="-2" x="20.32" y="71.12" smashed="yes" rot="MR0">
<attribute name="NAME" x="19.05" y="71.12" size="1.524" layer="95" rot="MR0" align="center-left"/>
</instance>
<instance part="J2" gate="-3" x="20.32" y="68.58" smashed="yes" rot="MR0">
<attribute name="NAME" x="19.05" y="68.58" size="1.524" layer="95" rot="MR0" align="center-left"/>
</instance>
<instance part="J2" gate="-4" x="20.32" y="66.04" smashed="yes" rot="MR0">
<attribute name="NAME" x="19.05" y="66.04" size="1.524" layer="95" rot="MR0" align="center-left"/>
</instance>
<instance part="H1" gate="G$1" x="106.68" y="73.66" smashed="yes">
<attribute name="NAME" x="109.474" y="74.2442" size="1.778" layer="95"/>
<attribute name="VALUE" x="109.474" y="71.1962" size="1.778" layer="96"/>
</instance>
<instance part="H4" gate="G$1" x="106.68" y="48.26" smashed="yes">
<attribute name="NAME" x="109.474" y="48.8442" size="1.778" layer="95"/>
<attribute name="VALUE" x="109.474" y="45.7962" size="1.778" layer="96"/>
</instance>
</instances>
<busses>
</busses>
<nets>
<net name="+5" class="0">
<segment>
<pinref part="U1" gate="G$1" pin="5V"/>
<wire x1="88.9" y1="71.12" x2="88.9" y2="81.28" width="0.1524" layer="91"/>
<wire x1="88.9" y1="81.28" x2="22.86" y2="81.28" width="0.1524" layer="91"/>
<wire x1="22.86" y1="81.28" x2="10.16" y2="81.28" width="0.1524" layer="91"/>
<wire x1="10.16" y1="81.28" x2="10.16" y2="40.64" width="0.1524" layer="91"/>
<pinref part="J1" gate="G$1" pin="VBUS"/>
<wire x1="10.16" y1="40.64" x2="27.94" y2="40.64" width="0.1524" layer="91"/>
<pinref part="J2" gate="-1" pin="1"/>
<wire x1="22.86" y1="73.66" x2="22.86" y2="81.28" width="0.1524" layer="91"/>
<junction x="22.86" y="81.28"/>
<label x="25.4" y="73.66" size="1.778" layer="95"/>
</segment>
</net>
<net name="N$5" class="0">
<segment>
<pinref part="U1" gate="G$1" pin="GP3"/>
<wire x1="53.34" y1="55.88" x2="50.8" y2="55.88" width="0.1524" layer="91"/>
<pinref part="R2" gate="G$1" pin="2"/>
</segment>
</net>
<net name="N$6" class="0">
<segment>
<pinref part="U1" gate="G$1" pin="GP2"/>
<wire x1="53.34" y1="58.42" x2="40.64" y2="58.42" width="0.1524" layer="91"/>
<pinref part="R1" gate="G$1" pin="2"/>
</segment>
</net>
<net name="D+" class="0">
<segment>
<pinref part="R1" gate="G$1" pin="1"/>
<pinref part="J1" gate="G$1" pin="D+"/>
<wire x1="30.48" y1="58.42" x2="30.48" y2="45.72" width="0.1524" layer="91"/>
<wire x1="30.48" y1="45.72" x2="27.94" y2="45.72" width="0.1524" layer="91"/>
<label x="33.02" y="53.34" size="1.778" layer="95"/>
</segment>
</net>
<net name="D-" class="0">
<segment>
<pinref part="J1" gate="G$1" pin="D-"/>
<wire x1="27.94" y1="43.18" x2="40.64" y2="43.18" width="0.1524" layer="91"/>
<pinref part="R2" gate="G$1" pin="1"/>
<wire x1="40.64" y1="43.18" x2="40.64" y2="55.88" width="0.1524" layer="91"/>
<label x="38.1" y="53.34" size="1.778" layer="95"/>
</segment>
</net>
<net name="TX" class="0">
<segment>
<pinref part="U1" gate="G$1" pin="GP0"/>
<wire x1="53.34" y1="63.5" x2="40.64" y2="63.5" width="0.1524" layer="91"/>
<wire x1="40.64" y1="63.5" x2="40.64" y2="71.12" width="0.1524" layer="91"/>
<pinref part="J2" gate="-2" pin="1"/>
<wire x1="40.64" y1="71.12" x2="22.86" y2="71.12" width="0.1524" layer="91"/>
<label x="43.18" y="71.12" size="1.778" layer="95"/>
</segment>
</net>
<net name="RX" class="0">
<segment>
<pinref part="U1" gate="G$1" pin="GP1"/>
<wire x1="53.34" y1="60.96" x2="38.1" y2="60.96" width="0.1524" layer="91"/>
<wire x1="38.1" y1="60.96" x2="38.1" y2="68.58" width="0.1524" layer="91"/>
<pinref part="J2" gate="-3" pin="1"/>
<wire x1="38.1" y1="68.58" x2="22.86" y2="68.58" width="0.1524" layer="91"/>
<label x="33.02" y="66.04" size="1.778" layer="95"/>
</segment>
</net>
<net name="GND" class="0">
<segment>
<pinref part="H1" gate="G$1" pin="MOUNT"/>
<wire x1="104.14" y1="73.66" x2="96.52" y2="73.66" width="0.1524" layer="91"/>
<wire x1="96.52" y1="73.66" x2="96.52" y2="48.26" width="0.1524" layer="91"/>
<pinref part="H4" gate="G$1" pin="MOUNT"/>
<wire x1="96.52" y1="48.26" x2="104.14" y2="48.26" width="0.1524" layer="91"/>
<wire x1="96.52" y1="48.26" x2="96.52" y2="27.94" width="0.1524" layer="91"/>
<junction x="96.52" y="48.26"/>
<pinref part="J1" gate="G$1" pin="GND"/>
<pinref part="J1" gate="G$1" pin="SHLD"/>
<wire x1="27.94" y1="50.8" x2="27.94" y2="48.26" width="0.1524" layer="91"/>
<wire x1="27.94" y1="50.8" x2="38.1" y2="50.8" width="0.1524" layer="91"/>
<junction x="27.94" y="50.8"/>
<wire x1="38.1" y1="50.8" x2="38.1" y2="27.94" width="0.1524" layer="91"/>
<wire x1="38.1" y1="27.94" x2="88.9" y2="27.94" width="0.1524" layer="91"/>
<pinref part="U1" gate="G$1" pin="GND"/>
<wire x1="88.9" y1="27.94" x2="88.9" y2="35.56" width="0.1524" layer="91"/>
<pinref part="J2" gate="-4" pin="1"/>
<wire x1="22.86" y1="66.04" x2="27.94" y2="66.04" width="0.1524" layer="91"/>
<wire x1="27.94" y1="66.04" x2="27.94" y2="50.8" width="0.1524" layer="91"/>
<wire x1="96.52" y1="27.94" x2="88.9" y2="27.94" width="0.1524" layer="91"/>
<junction x="88.9" y="27.94"/>
<label x="20.32" y="63.5" size="1.778" layer="95"/>
</segment>
</net>
</nets>
</sheet>
</sheets>
</schematic>
</drawing>
<compatibility>
<note version="8.2" severity="warning">
Since Version 8.2, EAGLE supports online libraries. The ids
of those online libraries will not be understood (or retained)
with this version.
</note>
<note version="8.3" severity="warning">
Since Version 8.3, EAGLE supports URNs for individual library
assets (packages, symbols, and devices). The URNs of those assets
will not be understood (or retained) with this version.
</note>
<note version="8.3" severity="warning">
Since Version 8.3, EAGLE supports the association of 3D packages
with devices in libraries, schematics, and board files. Those 3D
packages will not be understood (or retained) with this version.
</note>
</compatibility>
</eagle>
